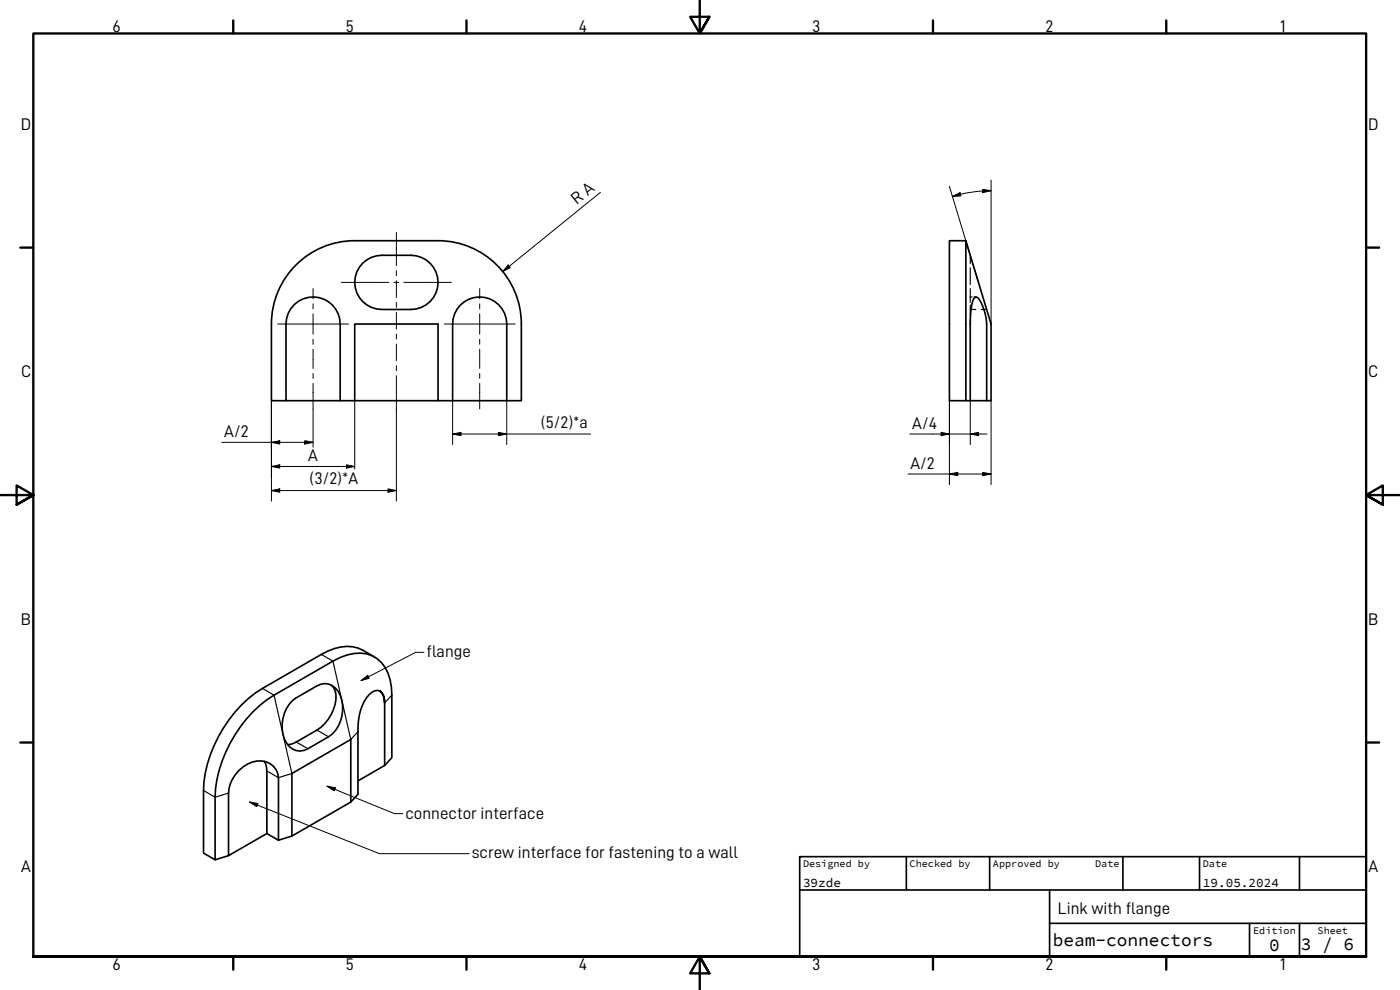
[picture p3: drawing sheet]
<svg xmlns="http://www.w3.org/2000/svg" width="420mm" height="297mm" viewBox="0 0 420 297" stroke-linecap="round" stroke-linejoin="round" font-family="sans-serif">
<!-- layer: Visible (ISO) -->
<g fill="none" stroke="#000" stroke-width=".5">
<path d="M108.8 79a8.2 8.2 0 0 1 5.8-2.4h8.7a8.1 8.1 0 0 1 8.2 8.1 8.1 8.1 0 0 1-8.2 8.2h-8.7a8.1 8.1 0 0 1-7.5-5.1 8.1 8.1 0 0 1 1.7-8.8zM289.9 72.2h-5v48h5M88.3 91.4a8.1 8.1 0 0 1 8.8-1.7 8.1 8.1 0 0 1 5 7.5v23h-16.3v-23a8.2 8.2 0 0 1 2.5-5.8zM138.1 91.6a8.1 8.1 0 0 1 8.9-1.9 8.1 8.1 0 0 1 5.1 7.5v23h-16.3v-23a8.1 8.1 0 0 1 2.3-5.6zM292.6 89.2l.4-.1a7.7 7.7 0 0 1 2.7 5.1l.4 3v23h-4.9v-23l.3-4.6a5.8 5.8 0 0 1 1.1-3.4zM85.8 120.2h-4.3v-23a25 25 0 0 1 25-25h25a25 25 0 0 1 25 25v23h-4.4M102.1 120.2h4.4v-23h25v23h4.3M106.5 120.2h25M291.2 120.2h-1.3v-48l7.5 25v23h-1.3M112.4 197.1a13 13 0 0 0-8.3-3.2 16.2 16.2 0 0 0-7.7 2.5l-17.6 10.2a39.1 39.1 0 0 0-17.7 30.6v18.8l3.5 2M87.8 210.2l7.3-4.4a4.7 4.7 0 0 1 7 2.9 10.6 10.6 0 0 1-3.5 12.4l-6.2 3.5a4.8 4.8 0 0 1-7-2.9 11 11 0 0 1 2.4-11.5zM99.4 205.5a5.2 5.2 0 0 1 1.2 5.8 12.9 12.9 0 0 1-5.5 7.8l-6.2 3.5-1.7 .7-.9 .1"/>
<path d="M113.9 207.3a4.1 4.1 0 0 1 1.5 3.6 3.3 3.3 0 0 0-2.1-3.8 6.5 6.5 0 0 0-4.7 4.9 19.2 19.2 0 0 0-1.2 7.5v18.8l-2.1 2.4v-18.8l-17.7 10.2v18.8l-4 1.2M115.4 210.9v18.8l-8 4.6M79.3 228.4l.4 .8 .4 2.1v18.8l3.5 2M115.4 229.7l2.2-2.4v-18.7a13 13 0 0 0-4.5-11 10.9 10.9 0 0 0-11.1-.3l-19.8 11.3a39.1 39.1 0 0 0-17.6 30.6v18.8l4-1.3M80.1 250.1l-11.5 6.6v-18.8a10.2 10.2 0 0 1 9.9-9.6 5.4 5.4 0 0 1 5.1 5v18.8M105.3 240.7l-17.7 10.2"/>
</g>
<!-- layer: Hidden (ISO) -->
<path d="M291.2 76.6v2.5M291.2 80.4v5M291.2 86.6v4.1M291.2 91.5v3.3M291.2 95.6v1.6M291.2 92.9h1.6M291.2 89.1h.6M292.3 89.1h.6M294.5 92.9h1.6" fill="none" stroke="#000" stroke-width=".35"/>
<!-- layer: Visible Narrow (ISO) -->
<path d="M96.4 196.4l3.5 2 5.4 23.5 2.1-2.4M78.8 206.6l3.4 2 5.4 23.5-4 1.2-3.5-2M95.1 219.1l3.5 2M117.6 208.6l-2.2 2.3M61.1 237.2l3.5 2 4-1.3M88.9 222.6l3.5 2" fill="none" stroke="#000" stroke-width=".35"/>
<!-- layer: Border (ISO) -->
<g fill="none" stroke="#000" stroke-width=".7">
<path d="M70 6.1v3.9M140 6.1v3.9M210 0v10l-2.9-5h5.8l-2.9 5 2.9-5M280 6.1v3.9M350 6.1v3.9M6.1 74.3h3.9M410 74.3h3.9M0 148.5h10l-5-2.8v5.7l5-2.9-5 2.9M420 148.5h-10l5-2.8v5.7l-5-2.9 5 2.9M6.1 222.8h3.9M410 222.8h3.9M10 287v-277h400v277h-400h400"/>
<path d="M70 287v3.9M140 287v3.9M212.9 292l-2.9-5 2.9 5h-5.8l2.9-5v10M280 287v3.9M350 287v3.9"/>
</g>
<!-- layer: Title (ISO) -->
<path d="M240 257h170v30h-170zM272 257v10M297 257v10M337 257v10M360 257v10M390 257v10M240 267h170M315 277h95M315 267v20M375 277v10M390 277v10" fill="none" stroke="#000" stroke-width=".5"/>
<!-- layer: Centerline (ISO) -->
<g fill="none" stroke="#000" stroke-width=".3">
<path d="M119 69.7v10M94 86.6v3.1M94 91.2v1.5M94 94.2v6.1M102.5 84.7h14.2M118.2 84.7h1.5M119 81.2v1.5M119 84.2v5M119 90.7v1.5M119 93.7v5M121.2 84.7h14.3M144 86.6v3.1"/>
<path d="M144 91.2v1.5M144 94.2v6.1M94 101.8v1.5M94 104.8v5.7M94 112v1.5M94 115v7.7M119 100.2v1.5M119 103.2v5M119 109.7v1.5M119 112.7v10M144 101.8v1.5M144 104.8v5.7"/>
<path d="M144 112v1.5M144 115v7.7"/>
</g>
<!-- layer: Center Mark (ISO) -->
<path d="M83.3 97.2h21.3M133.3 97.2h21.3" fill="none" stroke="#000" stroke-width=".3"/>
<!-- layer: Dimension (ISO) -->
<g fill="none" stroke="#000" stroke-width=".3">
<path d="M180.2 57.7l-29.3 23.8M284.9 55.9l8.7 28.8M285.8 58.9l2.3-1.1 .3 1zM294.9 56.8l2.5 .4-2.4 .6zM297.4 57.2l-5.8 .5-5.8 1.2M297.4 54v43.2M152.5 79.5l.6 .8-2.2 1.2zM66.6 132.7h27.4M81.5 132.7l2.5-.5v1zM81.5 140l2.5-.5v1zM81.5 120.2v30.2M81.5 140h25"/>
<path d="M91.5 132.2l2.5 .5-2.5 .5zM94 122.7v11.5M104 139.5l2.5 .5-2.5 .5zM106.5 120.2v20.5M119 122.7v27.7M135.8 130.2l2.5-.5v1zM135.8 130.2h41.4M135.8 120.2v13.2M149.6 129.7l2.5 .5-2.5 .5zM152.1 120.2v13.2M273 130.2h23.2M282.4 129.7l2.5 .5-2.5 .5z"/>
<path d="M284.9 120.2v25.2M291.2 130.2l2.5-.5v1zM291.2 120.2v13.2M297.4 120.2v25.2M81.5 147.2l2.5-.5v1zM81.5 147.2h37.5M116.5 146.7l2.5 .5-2.5 .5zM272.5 142.2h24.9M284.9 142.2l2.5-.5v1zM294.9 141.7l2.5 .5-2.5 .5z"/>
</g>
<g fill="#000">
<path d="M285.8 58.9l2.3-1.1 .3 1zM294.9 56.8l2.5 .4-2.4 .6zM152.5 79.5l.6 .8-2.2 1.2zM81.5 132.7l2.5-.5v1zM81.5 140l2.5-.5v1zM91.5 132.2l2.5 .5-2.5 .5zM135.8 130.2l2.5-.5v1zM149.6 129.7l2.5 .5-2.5 .5zM282.4 129.7l2.5 .5-2.5 .5zM291.2 130.2l2.5-.5v1zM81.5 147.2l2.5-.5v1zM104 139.5l2.5 .5-2.5 .5z"/>
<path d="M116.5 146.7l2.5 .5-2.5 .5zM284.9 142.2l2.5-.5v1zM294.9 141.7l2.5 .5-2.5 .5z"/>
</g>
<!-- layer: Symbol (ISO) -->
<path d="M127.2 195.7h-2.5l-16.3 8.5M108.4 204.2l1.9-1.6 .5 .9zM98.1 235.9l2.5 .5-.3 .9zM98.1 235.9l20.3 8.2h2.5M74.9 240.6l2.5 .5-.4 .9zM74.9 240.6l39 15.5h26.9" fill="none" stroke="#000" stroke-width=".3"/>
<path d="M108.4 204.2l1.9-1.6 .5 .9zM98.1 235.9l2.5 .5-.3 .9zM74.9 240.6l2.5 .5-.4 .9z" fill="#000"/>
<g font-size="5.3">
<text x="316" y="283.9">beam-connectors</text>
<text x="380.9" y="285.2">0</text>
<text x="390.4" y="285">3 / 6</text>
</g>
<g font-size="5.1">
<text x="33.8" y="9.6">6</text>
<text x="103.8" y="9.6">5</text>
<text x="173.7" y="9.6">4</text>
<text x="243.7" y="9.6">3</text>
<text x="313.8" y="9.6">2</text>
<text x="384.2" y="9.6">1</text>
<text x="6.3" y="38.9">D</text>
<text x="410.6" y="38.9">D</text>
<text x="173.2" y="61.5" transform="rotate(-39 173.2 61.5)">R A</text>
<text x="6.3" y="113.2">C</text>
<text x="410.6" y="113.2">C</text>
<text x="67.3" y="131.1">A/2</text>
<text x="162.3" y="128.3">(5/2)*a</text>
<text x="273.8" y="128.6">A/4</text>
<text x="92.5" y="138.4">A</text>
<text x="273.3" y="140.6">A/2</text>
<text x="92.9" y="145.2">(3/2)*A</text>
<text x="6.3" y="187.4">B</text>
<text x="410.6" y="187.4">B</text>
<text x="128" y="197.1">flange</text>
<text x="121.7" y="245.9">connector interface</text>
<text x="141.6" y="257.5">screw interface for fastening to a wall</text>
<text x="6.4" y="261.7">A</text>
<text x="410.7" y="261.7">A</text>
<text x="317.5" y="274.2">Link with flange</text>
<text x="33.8" y="290.9">6</text>
<text x="103.8" y="290.9">5</text>
<text x="173.7" y="290.9">4</text>
<text x="243.7" y="290.9">3</text>
<text x="313.8" y="290.9">2</text>
<text x="384.2" y="290.9">1</text>
</g>
<g font-size="3.8">
<text x="241" y="266">39zde</text>
<text x="361" y="266">19.05.2024</text>
</g>
<g font-size="3">
<text x="241" y="260.2">Designed by</text>
<text x="273" y="260.2">Checked by</text>
<text x="298" y="260.2">Approved by</text>
<text x="328.7" y="260">Date</text>
<text x="361" y="260">Date</text>
<text x="376.1" y="280.2">Edition</text>
<text x="395.4" y="280.2">Sheet</text>
</g>
</svg>
